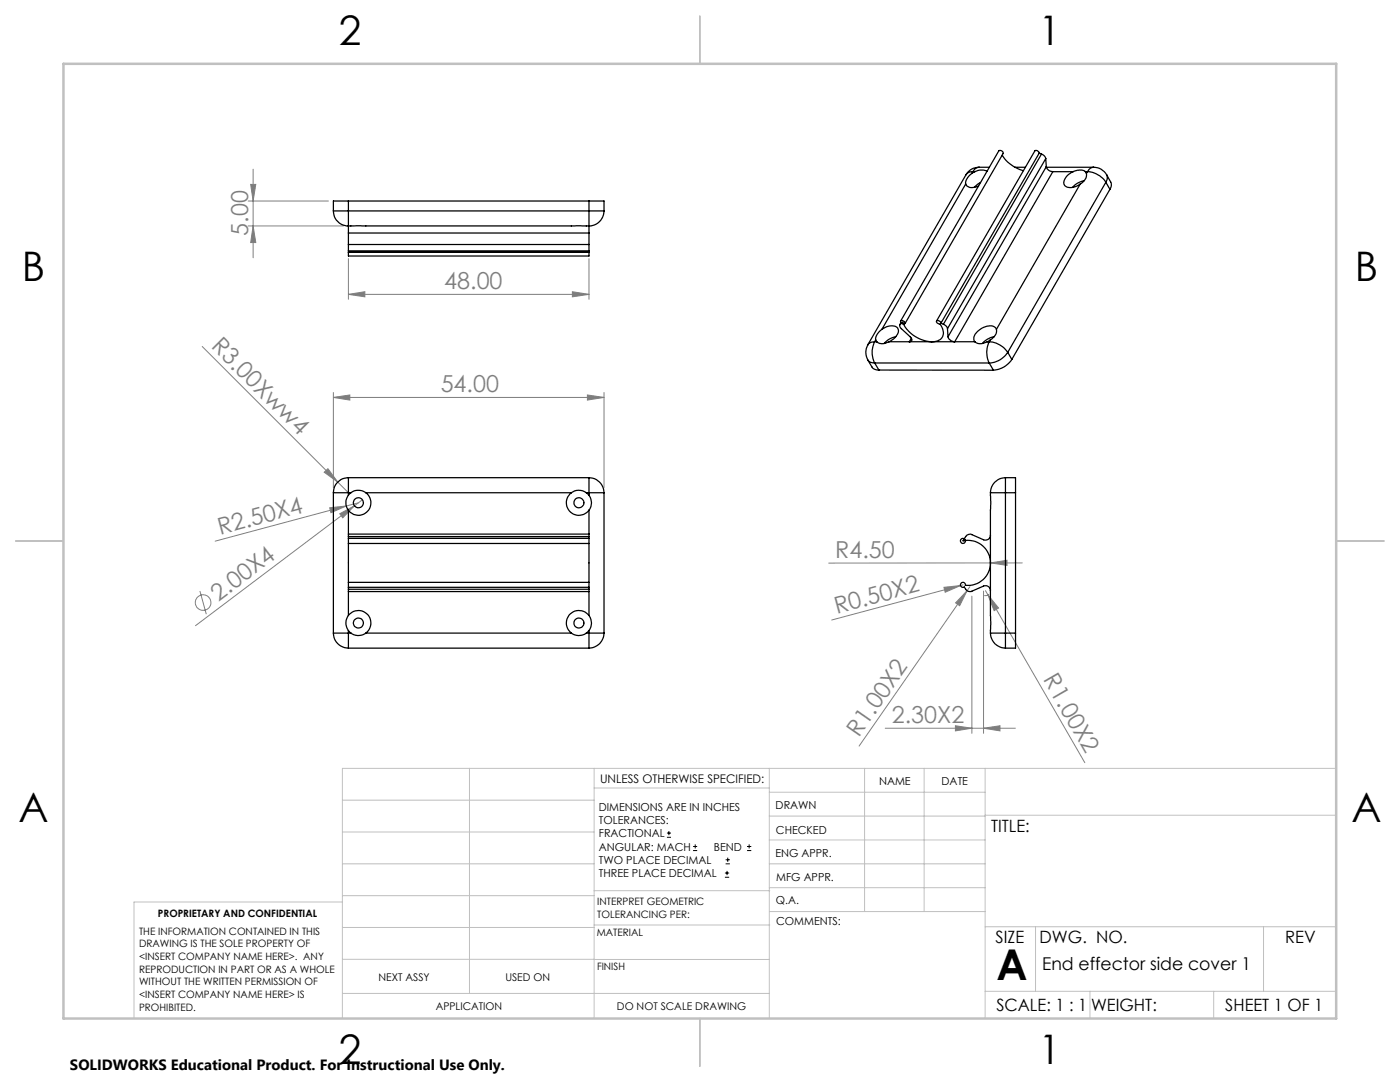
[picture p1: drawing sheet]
<svg xmlns="http://www.w3.org/2000/svg" width="279mm" height="216mm" viewBox="0 0 279 216" stroke-linecap="round" stroke-linejoin="round" font-family="sans-serif">
<g fill="none" stroke="#808080" stroke-width=".2">
<path d="M50 36.8h1l-.5 3.3zM50.5 33.8v17.6M49.5 40.1h16M49.5 45.1h19M50.5 45.1l.5 3.3h-1zM69.5 58.7l3.3-.5v1zM69.5 51.6v8.1M69.5 58.7h48M114.2 58.2l3.3 .5-3.3 .5zM117.5 51.6v8.1M40.4 69.1l29.1 29.2M66.5 79.3l3.3-.5v1z"/>
<path d="M66.5 78.3v19M66.5 79.3h54M117.2 78.8l3.3 .5-3.3 .5zM120.5 78.3v19M64.7 94.2l.7-.7 2 2.7zM72.3 99.7l-33.3 25.1M39.9 117.9l1.3 4.7M65.8 101.3l3.3-.3-3.1 1.3zM67.8 102.5l2.9-1.6-2.3 2.4zM69.1 101l-26.2 7M71.5 100.3l-2.4 .7M188.4 117.2l3.3-.4-3.1 1.4z"/>
<path d="M191.7 116.8l-25.7 6.9M192.2 116.7l-.5 .1M193 117.9l-1.5 3-.8-.6zM193 117.9l-21.6 31M193.6 117.1l-.6 .8M194 119v27.3M196.3 117.9v28.4M196.7 117.9l.5 .8M197.2 118.7l2.1 2.6-.9 .5zM197.2 118.7l19.3 33.5M197.4 118.6l-.6 .3-.4-.1M197.7 112.3l3.3-.5v1z"/>
<path d="M197.7 112.3l-32.3 .1M197.7 112.3h6.3M176.7 145.3h25.9M190.7 144.8l3.3 .5-3.3 .5zM196.3 145.3l3.3-.5v1z"/>
<circle cx="40.5" cy="120.2" r="1.55"/>
</g>
<g fill="none" stroke="#000" stroke-width=".2">
<path d="M133.1 167.1h.8M133.1 166.2h.8M133.5 165.8v.9M138.3 169.7h.8M138.3 168.9h.8M138.7 168.5v.8M144.7 175h.8M144.7 174.2h.8M144.8 172.4h.9M144.8 171.6h.9M145.1 173.8v.8M145.2 171.1v.9"/>
<path d="M149.1 169.7h.8M149.1 168.9h.8M149.5 168.5v.8"/>
</g>
<g fill="none" stroke="#c0c0c0" stroke-width=".2">
<path d="M68.3 159.7h50.3M93.7 153.3v44.9M118.6 153.3v49.9M118.6 157.2h34.9M153.5 153.3v49.9M153.5 158.1h43.1M172.5 153.3v28.6M184.4 153.3v28.6M196.6 153.3v49.9M266.7 153.3h-198.4v49.9M68.3 178.7h50.3M68.3 172.4h50.3"/>
<path d="M68.3 166h50.3M68.3 180h-41.6v23.2M118.6 177.7h35M153.5 167.6h43.1M153.5 162.8h43.1M153.5 172.4h43.1M153.5 177.1h43.1M196.6 162.7h70.1M68.3 198.2h85.2M68.3 191.4l85.2 .1M68.3 185.1h50.3M118.6 184.6h35"/>
<path d="M153.6 181.9h43M196.6 197.8h70.1M196.6 184.9h70.1M206.7 184.9v12.9M217.5 197.8v5.4M242.2 197.8v5.4M252.2 184.9v12.9"/>
</g>
<path d="M139.7 3.2v9.5M3.1 107.9h9.6M266.7 107.9h9.5M139.7 203.2v9.6" fill="none" stroke="#c0c0c0" stroke-width=".25"/>
<path d="M12.7 12.7h254v190.5h-254z" fill="none" stroke="#c0c0c0" stroke-width=".5"/>
<g fill="#808080">
<path d="M64.7 94.2l.7-.7 2 2.7z"/>
<path d="M197.7 112.3l3.3-.5v1z"/>
<path d="M65.8 101.3l3.3-.3-3.1 1.3z"/>
<path d="M188.4 117.2l3.3-.4-3.1 1.4z"/>
<path d="M67.8 102.5l2.9-1.6-2.3 2.4z"/>
<path d="M193 117.9l-1.5 3-.8-.6z"/>
<path d="M197.2 118.7l2.1 2.6-.9 .5z"/>
<path d="M66.5 79.3l3.3-.5v1zM117.2 78.8l3.3 .5-3.3 .5zM69.5 58.7l3.3-.5v1zM114.2 58.2l3.3 .5-3.3 .5zM190.7 144.8l3.3 .5-3.3 .5zM196.3 145.3l3.3-.5v1z"/>
<path d="M50 36.8h1l-.5 3.3zM50.5 45.1l.5 3.3h-1z"/>
</g>
<g fill="none" stroke="#000" stroke-width=".25">
<path d="M192.7 36.7a1.58 1.58 0 0 0 2.2 .6l.4-.2M192.7 36.7l-16.7 29M192.8 34.9l-19.6 33.9M194 34.6a2.44 2.44 0 0 0-1.3 2.1M194.2 34.3l-.9 .1-.5 .5M194.2 34.3h.4M194.2 34.3l-.2 .3M194.6 34.3l-.6 .3M195.4 33.4a2.94 2.94 0 0 0-2.6 1.5M195.4 33.4l-.7 .2-.5 .7M195.4 33.4h2M195.7 36.4l-1.2 1"/>
<path d="M197 34.2a2.66 2.66 0 0 0-2.4 .1M200 30.9a6.9 6.9 0 0 0 4.2 3.1M202.6 33.4h2M207.4 30.6a.56 .56 0 0 0-.9-.5l-19.6 34M207.4 30.6l-19.6 33.9M207.4 30.6l.5 .1M207.9 30.7a1.32 1.32 0 0 1 .8 .9M207.9 30.7l-19.6 34M208.7 31.6l-19.6 34M208.7 31.6l.1 1.7M208.8 33.3a1.35 1.35 0 0 0 1.3 1M208.8 33.4h9.5"/>
<path d="M208.8 33.3l-19.6 33.9M210.1 34.3l-19.6 33.9a1.45 1.45 0 0 1-1.3-1M210.1 34.3h4.1M214.2 34.3a2.5 2.5 0 0 0-1.8 2.5 2.09 2.09 0 0 0 2.9 .1l.3-.2M214.2 34.3a2.46 2.46 0 0 1 2.4 0M215.6 36.7l-16.7 29M216.4 36.1a4.2 4.2 0 0 0-2.4 1.3M216.6 34.3l.2 .3M216.6 34.3h.4M216.8 34.6a1.96 1.96 0 0 1-1.2 2.1M217 34.3a4.8 4.8 0 0 1 3.7 2.1M217 34.3l-.2 .3"/>
<path d="M218.3 33.4a2.94 2.94 0 0 1 2.5 1.5M218.3 33.4l-.7 .2-.6 .7M220.7 36.4l-19.6 33.9M220.7 36.4l.8 1.4M220.8 34.9l1 1.6v.8l-.3 .5M220.8 34.9l.2 .7-.3 .8M221.5 37.8l-19.6 33.9M66.5 42.1h3M66.5 42.1a3 3 0 0 0 3 3M69.5 40.1h-3v2M69.5 45.1h48M69.5 42.1v3"/>
<path d="M69.5 48.8v1.3M69.5 45.1v1.4M69.5 50.3v.8h48v-.8M69.5 40.1v2M69.5 46.5v2.3M69.5 50.1v.2M69.5 40.1h48M69.5 42.1h48M69.5 48.8h48M69.5 50.1h48M69.5 46.5h48M69.5 50.3h48"/>
<path d="M117.5 42.1h3M117.5 40.1h3v2M117.5 42.1v3M117.5 48.8v1.3M117.5 45.1v1.4M117.5 40.1v2M117.5 46.5v2.3M117.5 50.1v.2M120.5 42.1a3 3 0 0 1-3 3M173.2 68.8a3.1 3.1 0 0 0 0 3M173.2 71.8l.9 1.6 .5 .3 .8 .1M173.2 71.8l.5 .5 .9 .1"/>
<path d="M174.6 68.2a4.8 4.8 0 0 0 0 4.2M174.6 68.2l-.9 .2-.5 .4M174.6 68.2h.4M174.6 72.4h22.8M174.6 72.4l.8 1.4M174.8 67.8l.2 .4M174.8 67.8l-.2 .4M175 68.2a2.01 2.01 0 0 0 2.4 0M175.4 73.8l22.9 .1M176 65.7a2.5 2.5 0 0 1 3.1-.3 2.13 2.13 0 0 1-1.4 2.7l-.3 .1M176 65.7a2.44 2.44 0 0 0-1.2 2.1M177.4 68.2h17.2"/>
<path d="M178.8 67.2a3.9 3.9 0 0 0-2.3 1.3M179.7 64.7a.61 .61 0 0 0 .2 .9l1.7 1.6a.5 .5 0 0 1 .4 .6 .5 .5 0 0 1-.5 .4l.4-.7M179.7 64.1l19.6-34a.56 .56 0 0 1 .6 0 .56 .56 0 0 1 .3 .5l-19.6 34M179.8 64.4l-.2 .4M179.8 64.4l-.1 .3M179.9 64.5l.4 .2M179.9 64.5a.29 .29 0 0 1-.1-.5 .29 .29 0 0 1 .4 0 .32 .32 0 0 1 .4 .3 .32 .32 0 0 1-.3 .4M179.9 64.5l.3-.2 .1 .4M179.9 64.5l-.2 .2M187.8 64.5a.54 .54 0 0 0-.4-.5 .54 .54 0 0 0-.5 .2l.1 .2a1.82 1.82 0 0 1 1.2 1.6 1.84 1.84 0 0 1-2.2 2.2 6.9 6.9 0 0 1-5.7-3.5M187.8 64.5l.5 .2M188.3 64.7a1.24 1.24 0 0 1 .8 .9"/>
<path d="M189.1 65.6l.1 1.6M194.6 68.2a2.08 2.08 0 0 0 2.4 0M197 68.2h.4M197.4 68.2a4.8 4.8 0 0 0 0 4.2M197.4 68.2a4.8 4.8 0 0 1 3.7 2.1M197.4 72.4l.9 1.5M197.6 67.8l-.6 .4M197.6 67.8l-.2 .4M198.4 67.2a4.3 4.3 0 0 0-2.3 1.3M198.9 65.7a1.96 1.96 0 0 1-1.3 2.1M198.9 65.7a1.55 1.55 0 0 0-2.2-.5 3.1 3.1 0 0 0-2.4 2.5l.3 .5M201.1 70.3a4.6 4.6 0 0 1-3.7 2.1"/>
<path d="M201.1 70.3l.8 1.4M201.9 71.7a4.7 4.7 0 0 1-3.6 2.2M66.5 98.3h3M66.5 98.3v28M69.5 98.8a2.51 2.51 0 0 0 0 3M69.5 95.3v3M69.5 95.3a3 3 0 0 0-3 3M69.5 98.3v.5M69.5 98.3h.5M69.5 95.3h48M70 98.3l-.5 .5M70 98.3a2.52 2.52 0 0 1 3 0"/>
<path d="M73 98.3a2.49 2.49 0 0 1 .3 3.8 2.49 2.49 0 0 1-3.8-.3M73 98.3h41M114 98.3a2.51 2.51 0 0 0-.2 3.8 2.51 2.51 0 0 0 3.7-.3M114 98.3a2.52 2.52 0 0 1 3 0M117 98.3l.5 .5M117 98.3h.5M117.5 98.3h3M117.5 98.8a2.52 2.52 0 0 1 0 3M117.5 95.3v3M117.5 95.3a3 3 0 0 1 3 3M117.5 98.3v.5M120.5 98.3v28"/>
<path d="M197.7 98.3h3M197.7 98.3v28M200.7 95.3v3M200.7 95.3h2v3M200.7 95.3a3 3 0 0 0-3 3M200.7 98.3h2M200.7 98.3v28M202.7 98.3v28M69.5 116.2v1M69.5 108.4v7.8M69.5 106.6v.5M69.5 117.6v.4"/>
<path d="M69.5 107.4v1M69.5 116.2h48M69.5 117.2h48M69.5 106.6h48M69.5 118h48M69.5 108.4h48M69.5 107.4h48M69.5 101.8v4.8M69.5 107.1v.3M69.5 117.2v.4M69.5 118v4.8M69.5 107.1h48"/>
<path d="M69.5 117.6h48M117.5 116.2v1M117.5 108.4v7.8M117.5 106.6v.5M117.5 117.6v.4M117.5 107.4v1M117.5 101.8v4.8M117.5 107.1v.3M117.5 117.2v.4M117.5 118v4.8M192.4 107.5l.3 .3M192.4 107.5a.49 .49 0 0 0-.7 .2 .49 .49 0 0 0 .4 .7 .49 .49 0 0 0 .6-.6"/>
<path d="M192.4 107.5l-.2 .4 .5-.1M192.7 107.8a4.5 4.5 0 0 1 5 4.5 4.5 4.5 0 0 1-5 4.5 .49 .49 0 0 0-.6-.6 .49 .49 0 0 0-.4 .7 .49 .49 0 0 0 .7 .2 1.24 1.24 0 0 0 1.4 .9l2.5-1.1a.99 .99 0 0 1 1.4 1M197.7 106.8a.98 .98 0 0 1-1.4 .9l-2.3-1a1.16 1.16 0 0 0-1.6 .8M66.5 126.3h3M66.5 126.3a3 3 0 0 0 3 3M69.5 125.8l.5 .5M69.5 122.8a2.5 2.5 0 0 1 3.8-.2 2.5 2.5 0 0 1-.3 3.7M69.5 126.3v3M69.5 122.8a2.56 2.56 0 0 0 0 3M69.5 125.8v.5M69.5 126.3h.5M69.5 129.3h48"/>
<path d="M70 126.3a2.51 2.51 0 0 0 3 0M73 126.3h41M114 126.3a2.51 2.51 0 0 0 3 0M117 126.3h.5M117.5 126.3v3M117.5 126.3h3M117.5 122.8a2.52 2.52 0 0 0-3.7-.2 2.52 2.52 0 0 0 .2 3.7M117.5 122.8a2.57 2.57 0 0 1 0 3M117.5 125.8l-.5 .5M117.5 125.8v.5M120.5 126.3a3 3 0 0 1-3 3M197.7 126.3h3"/>
<path d="M197.7 126.3a3 3 0 0 0 3 3M200.7 126.3v3M200.7 126.3h2M202.7 126.3v3h-2"/>
<circle cx="71.5" cy="100.3" r="1"/>
<circle cx="115.5" cy="100.3" r="1"/>
<circle cx="71.5" cy="124.3" r=".99"/>
<circle cx="115.5" cy="124.3" r=".99"/>
</g>
<text font-size="8.5" x="198.9" y="195.5">A</text>
<g font-size="8.1">
<text x="67.6" y="8.9">2</text>
<text x="207.3" y="8.9">1</text>
<text x="4.4" y="56.2">B</text>
<text x="270.4" y="56.2">B</text>
<text x="3.7" y="164.1">A</text>
<text x="269.7" y="164.1">A</text>
<text x="67.6" y="212.4">2</text>
<text x="207.3" y="212.4">1</text>
</g>
<g font-size="4.7" fill="#808080">
<text x="49.5" y="47" transform="rotate(-90 49.5 47)">5.00</text>
<text x="88.7" y="57.7">48.00</text>
<text x="42" y="69.3" transform="rotate(45 42 69.3)">R3.00Xww4</text>
<text x="87.9" y="78.3">54.00</text>
<text x="43.9" y="106.7" transform="rotate(-15 43.9 106.7)">R2.50X4</text>
<text x="166.7" y="111.3">R4.50</text>
<text x="43.6" y="120" transform="rotate(-37 43.6 120)">2.00X4</text>
<text x="167" y="122.4" transform="rotate(-15 167 122.4)">R0.50X2</text>
<text x="208.1" y="135.6" transform="rotate(60 208.1 135.6)">R1.00X2</text>
<text x="171.4" y="147.2" transform="rotate(-55 171.4 147.2)">R1.00X2</text>
<text x="178" y="144.3">2.30X2</text>
</g>
<text font-size="3.5" x="208" y="193.5">End effector side cover 1</text>
<g font-size="3.4">
<text x="197.8" y="166">TITLE:</text>
<text x="198.7" y="188.1">SIZE</text>
<text x="207.5" y="188.1">DWG. NO.</text>
<text x="256.5" y="188.2">REV</text>
<text x="198.8" y="201.7">SCALE: 1 : 1</text>
<text x="217.7" y="201.8">WEIGHT:</text>
<text x="244.5" y="201.7">SHEET 1 OF 1</text>
</g>
<text font-size="3" x="14" y="213.5">SOLIDWORKS Educational Product. For Instructional Use Only.</text>
<text font-size="2.4" x="119.8" y="156.2">UNLESS OTHERWISE SPECIFIED:</text>
<g font-size="2.2">
<text x="119.5" y="161.8">DIMENSIONS ARE IN INCHES</text>
<text x="154.8" y="161.4">DRAWN</text>
<text x="175.4" y="156.6">NAME</text>
<text x="187.9" y="156.7">DATE</text>
<text x="119.5" y="164.4">TOLERANCES:</text>
<text x="119.5" y="167.1">FRACTIONAL</text>
<text x="154.9" y="166.3">CHECKED</text>
<text x="119.5" y="169.7">ANGULAR: MACH</text>
<text x="119.5" y="172.4">TWO PLACE DECIMAL</text>
<text x="142.5" y="169.7">BEND</text>
<text x="154.8" y="171">ENG APPR.</text>
<text x="119.5" y="175">THREE PLACE DECIMAL</text>
<text x="154.9" y="175.7">MFG APPR.</text>
<text x="154.9" y="180.4">Q.A.</text>
<text x="154.9" y="184.6">COMMENTS:</text>
</g>
<g font-size="2.1">
<text x="75.5" y="195.7">NEXT ASSY</text>
<text x="100.9" y="195.7">USED ON</text>
<text x="86.9" y="201.5">APPLICATION</text>
<text x="123.1" y="201.6">DO NOT SCALE DRAWING</text>
</g>
<g font-size="2">
<text x="31.5" y="182.9">PROPRIETARY AND CONFIDENTIAL</text>
<text x="119.2" y="180.6">INTERPRET GEOMETRIC</text>
<text x="119.2" y="183.1">TOLERANCING PER:</text>
<text x="27.8" y="186.5">THE INFORMATION CONTAINED IN THIS</text>
<text x="27.8" y="189">DRAWING IS THE SOLE PROPERTY OF</text>
<text x="27.8" y="191.6">&lt;INSERT COMPANY NAME HERE&gt;. ANY</text>
<text x="119.1" y="186.7">MATERIAL</text>
<text x="27.8" y="194.1">REPRODUCTION IN PART OR AS A WHOLE</text>
<text x="27.8" y="196.6">WITHOUT THE WRITTEN PERMISSION OF</text>
<text x="119.1" y="193.5">FINISH</text>
<text x="27.8" y="199.1">&lt;INSERT COMPANY NAME HERE&gt; IS</text>
<text x="27.8" y="201.7">PROHIBITED.</text>
</g>
</svg>
